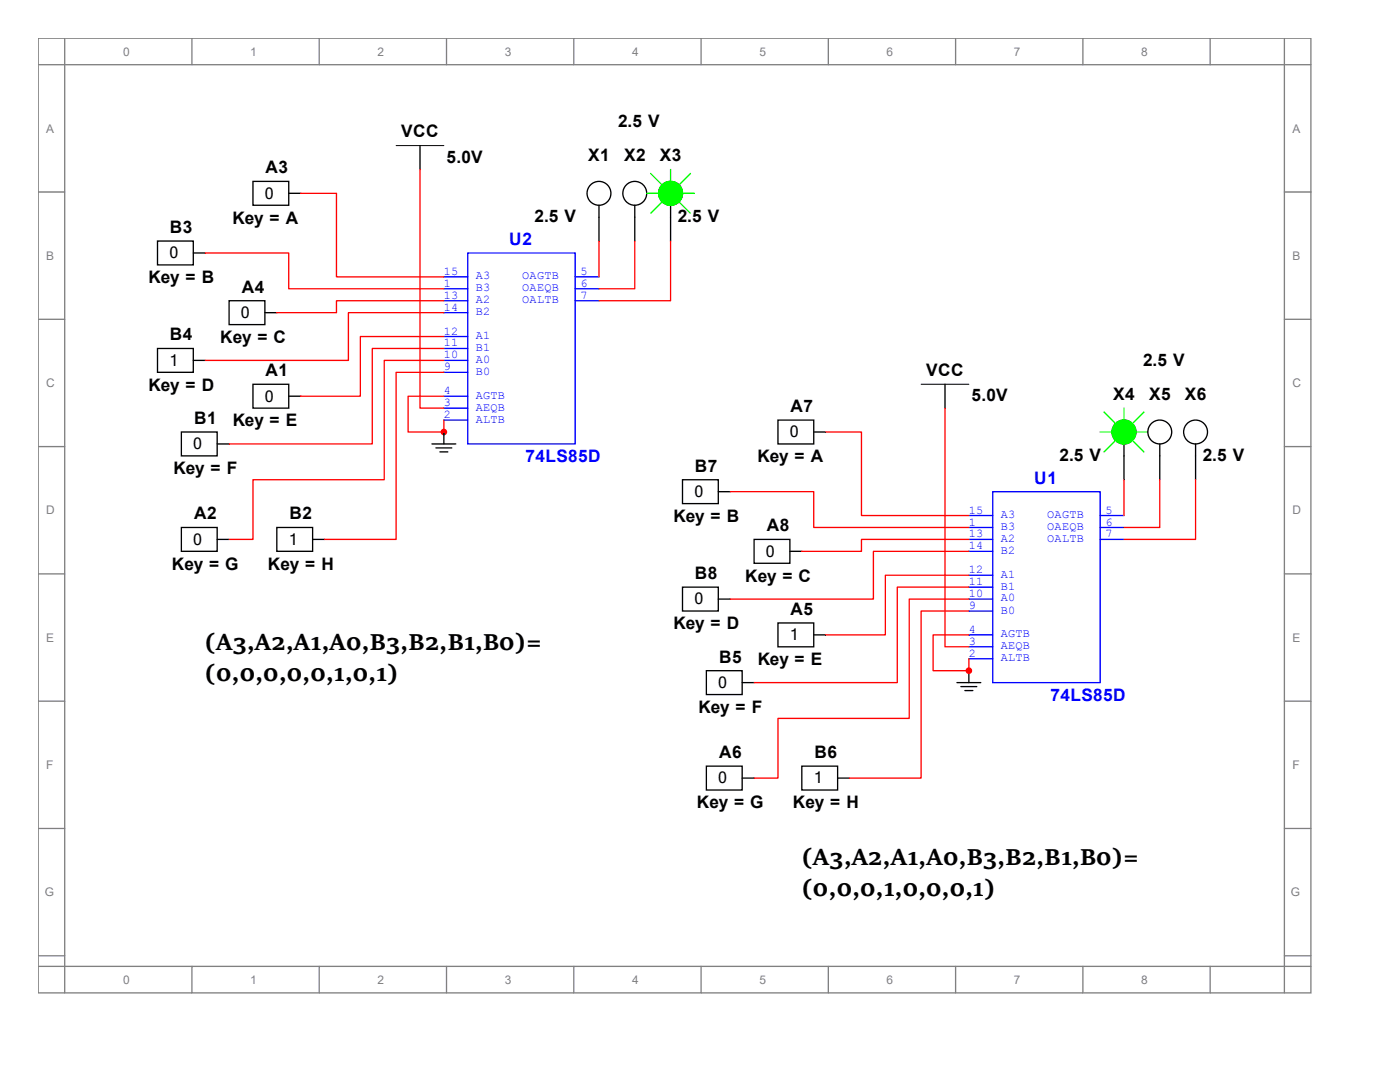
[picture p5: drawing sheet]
<svg xmlns="http://www.w3.org/2000/svg" width="279mm" height="216mm" viewBox="0 0 279 216" stroke-linecap="round" stroke-linejoin="round" font-family="sans-serif">
<g fill="none" stroke="#808080" stroke-width=".26">
<path d="M7.6 7.6h254v190.5h-254zM7.6 12.9h254M12.9 7.6v190.5M38.3 7.6v5.3M63.7 7.6v5.3M89.1 7.6v5.3M114.5 7.6v5.3M139.9 7.6v5.3M165.3 7.6v5.3M190.7 7.6v5.3M216.1 7.6v5.3M241.5 7.6v5.3"/>
<path d="M256.3 7.6v190.5M7.6 38.3h5.3M256.3 38.3h5.3M7.6 63.7h5.3M256.3 63.7h5.3M7.6 89.1h5.3M256.3 89.1h5.3M7.6 114.5h5.3M256.3 114.5h5.3M7.6 139.9h5.3M256.3 139.9h5.3M7.6 165.3h5.3"/>
<path d="M256.3 165.3h5.3M7.6 190.7h5.3M7.6 192.8h254M38.3 192.8v5.3M63.7 192.8v5.3M89.1 192.8v5.3M114.5 192.8v5.3M139.9 192.8v5.3M165.3 192.8v5.3M190.7 192.8v5.3M216.1 192.8v5.3M241.5 192.8v5.3"/>
<path d="M256.3 190.7h5.3"/>
</g>
<path d="M93.3 50.5h21.5v38.1h-21.5z" fill="none" stroke="#00f" stroke-width=".26"/>
<path d="M88.6 60h4.7" fill="none" stroke="#00f" stroke-width=".26"/>
<path d="M88.6 62.4h4.7" fill="none" stroke="#00f" stroke-width=".26"/>
<path d="M88.6 67.2h4.7" fill="none" stroke="#00f" stroke-width=".26"/>
<path d="M88.6 69.5h4.7" fill="none" stroke="#00f" stroke-width=".26"/>
<path d="M114.8 55.2h4.7" fill="none" stroke="#00f" stroke-width=".26"/>
<path d="M88.6 71.9h4.7" fill="none" stroke="#00f" stroke-width=".26"/>
<path d="M88.6 74.3h4.7" fill="none" stroke="#00f" stroke-width=".26"/>
<path d="M88.6 55.2h4.7" fill="none" stroke="#00f" stroke-width=".26"/>
<path d="M88.6 57.6h4.7" fill="none" stroke="#00f" stroke-width=".26"/>
<path d="M114.8 57.6h4.7" fill="none" stroke="#00f" stroke-width=".26"/>
<path d="M114.8 60h4.7" fill="none" stroke="#00f" stroke-width=".26"/>
<path d="M88.6 81.4h4.7" fill="none" stroke="#00f" stroke-width=".26"/>
<path d="M88.6 83.8h4.7" fill="none" stroke="#00f" stroke-width=".26"/>
<path d="M88.6 79.1h4.7M198.1 98.1h21.5v38.1h-21.5z" fill="none" stroke="#00f" stroke-width=".26"/>
<g fill="none" stroke="#000" stroke-width=".26">
<path d="M50.5 36.2h7.1v4.8h-7.1zM57.6 38.6h2.4M83.8 29.1v4.7M31.4 48.1h7.2v4.8h-7.2zM38.6 50.5h2.4M119.5 41v7.1M126.7 41v7.1M133.8 41v7.1M31.4 69.5h7.2v4.8h-7.2zM38.6 71.9h2.4M45.7 60h7.2v4.8h-7.2zM50.5 76.7h7.1v4.7h-7.1z"/>
<path d="M52.9 62.4h2.3M57.6 79.1h2.4M188.6 76.7v4.7M36.2 86.2h7.1v4.8h-7.1zM43.3 88.6h2.4M86.2 88.6h4.8M87 89.4h3.2M87.8 90.2h1.6M88.6 86.2v2.4M36.2 105.3h7.1v4.7h-7.1zM43.3 107.6h2.4M55.2 105.3h7.2v4.7h-7.2z"/>
<path d="M62.4 107.6h2.4M191 136.2h4.7M191.8 137h3.1M192.6 137.8h1.6M193.4 133.8v2.4"/>
<circle cx="119.5" cy="38.6" r="2.38"/>
<circle cx="126.7" cy="38.6" r="2.38"/>
<circle cx="133.8" cy="38.6" r="2.38"/>
</g>
<path d="M129.1 38.6h2.3M129.9 34.6l2.3 2.4M133.8 33.8v2.4M136.2 38.6h2.4M137.8 34.6l-2.4 2.4M132.2 40.2l-2.3 2.3M135.4 40.2l2.4 2.3" fill="none" stroke="#0f0" stroke-width=".26"/>
<circle cx="133.8" cy="38.6" r="2.38" fill="#0f0" stroke="#0f0" stroke-width=".26"/>
<circle cx="88.6" cy="86.2" r=".53" fill="#f00" stroke="#f00" stroke-width=".26"/>
<path d="M79.1 29.1h9.5M183.8 76.7h9.6" fill="none" stroke="#000" stroke-width=".2"/>
<path d="M193.4 107.6h4.7" fill="none" stroke="#00f" stroke-width=".26"/>
<path d="M193.4 110h4.7" fill="none" stroke="#00f" stroke-width=".26"/>
<path d="M193.4 114.8h4.7" fill="none" stroke="#00f" stroke-width=".26"/>
<path d="M193.4 117.2h4.7" fill="none" stroke="#00f" stroke-width=".26"/>
<path d="M219.6 102.9h4.7" fill="none" stroke="#00f" stroke-width=".26"/>
<path d="M193.4 119.5h4.7" fill="none" stroke="#00f" stroke-width=".26"/>
<path d="M193.4 121.9h4.7" fill="none" stroke="#00f" stroke-width=".26"/>
<path d="M193.4 102.9h4.7" fill="none" stroke="#00f" stroke-width=".26"/>
<path d="M193.4 105.3h4.7" fill="none" stroke="#00f" stroke-width=".26"/>
<path d="M219.6 105.3h4.7" fill="none" stroke="#00f" stroke-width=".26"/>
<path d="M219.6 107.6h4.7" fill="none" stroke="#00f" stroke-width=".26"/>
<path d="M193.4 129.1h4.7" fill="none" stroke="#00f" stroke-width=".26"/>
<path d="M193.4 131.4h4.7" fill="none" stroke="#00f" stroke-width=".26"/>
<path d="M193.4 126.7h4.7" fill="none" stroke="#00f" stroke-width=".26"/>
<g fill="none" stroke="#000" stroke-width=".26">
<path d="M136.2 95.7h7.2v4.8h-7.2zM143.4 98.1h2.3M155.3 83.8h7.1v4.8h-7.1zM162.4 86.2h2.4M224.3 88.6v7.1M231.5 88.6v7.1M238.6 88.6v7.1M136.2 117.2h7.2v4.7h-7.2zM143.4 119.5h2.3M150.5 107.6h7.1v4.8h-7.1zM157.6 110h2.4M141 133.8h7.1v4.8h-7.1z"/>
<path d="M148.1 136.2h2.4M155.3 124.3h7.1v4.8h-7.1zM162.4 126.7h2.4M141 152.9h7.1v4.7h-7.1zM148.1 155.3h2.4M160 152.9h7.2v4.7h-7.2zM167.2 155.3h2.3"/>
<circle cx="224.3" cy="86.2" r="2.38"/>
<circle cx="231.5" cy="86.2" r="2.38"/>
<circle cx="238.6" cy="86.2" r="2.38"/>
</g>
<path d="M219.6 86.2h2.3M220.3 82.2l2.4 2.4M222.7 87.8l-2.4 2.4M224.3 81.4v2.4M225.9 87.8l2.4 2.4M226.7 86.2h2.4M228.3 82.2l-2.4 2.4" fill="none" stroke="#0f0" stroke-width=".26"/>
<circle cx="224.3" cy="86.2" r="2.38" fill="#0f0" stroke="#0f0" stroke-width=".26"/>
<circle cx="193.4" cy="133.8" r=".53" fill="#f00" stroke="#f00" stroke-width=".26"/>
<g fill="none" stroke="#f00" stroke-width=".26">
<path d="M60 38.6h7.2v16.6h21.4M83.8 33.8v47.6h4.8M41 50.5h16.6v7.1h31M119.5 48.1v7.1M126.7 48.1v9.5h-7.2M133.8 48.1v11.9h-14.3M88.6 67.2h-16.7v11.9h-11.9M88.6 69.5h-14.3v19.1h-28.6M88.6 71.9h-11.9v23.8h-26.2v11.9h-4.8M88.6 74.3h-9.5v33.3h-14.3M88.6 79.1h-7.2v7.1h7.2M88.6 62.4h-19.1v9.5h-28.5"/>
<path d="M88.6 60h-21.4v2.4h-12M88.6 86.2h.1M88.6 83.8v2.4M145.7 98.1h16.7v7.2h31M164.8 86.2h7.1v16.7h21.5M188.6 81.4v47.7h4.8M224.3 95.7v7.2M231.5 95.7v9.6h-7.2M238.6 95.7v11.9h-14.3M193.4 114.8h-16.7v11.9h-11.9M193.4 117.2h-14.3v19h-28.6M193.4 119.5h-11.9v23.9h-26.2v11.9h-4.8"/>
<path d="M193.4 110h-19.1v9.5h-28.6M193.4 107.6h-21.5v2.4h-11.9M193.4 133.8h.1M193.4 121.9h-9.6v33.4h-14.3M193.4 126.7h-7.2v7.1h7.2M193.4 131.4v2.4"/>
</g>
<g font-size="5">
<text x="40.9" y="129.7">(A3,A2,A1,A0,B3,B2,B1,B0)=</text>
<text x="40.9" y="136">(0,0,0,0,0,1,0,1)</text>
<text x="160" y="172.6">(A3,A2,A1,A0,B3,B2,B1,B0)=</text>
<text x="160" y="178.8">(0,0,0,1,0,0,0,1)</text>
</g>
<g font-size="3.4">
<text x="80.1" y="27.4">VCC</text>
<text x="123.3" y="25.3">2.5 V</text>
<text x="53" y="34.5">A3</text>
<text x="89.1" y="32.4">5.0V</text>
<text x="117.4" y="32.2">X1</text>
<text x="124.5" y="32.2">X2</text>
<text x="131.7" y="32.2">X3</text>
<text x="33.9" y="46.5">B3</text>
<text x="46.4" y="44.6">Key = A</text>
<text x="106.7" y="44.4">2.5 V</text>
<text x="135.3" y="44.4">2.5 V</text>
<text x="29.6" y="56.5">Key = B</text>
<text x="48.3" y="58.4">A4</text>
<text x="33.9" y="67.9">B4</text>
<text x="43.9" y="68.4">Key = C</text>
<text x="29.6" y="77.9">Key = D</text>
<text x="53" y="75.1">A1</text>
<text x="184.8" y="75.1">VCC</text>
<text x="228.1" y="72.9">2.5 V</text>
<text x="157.7" y="82.2">A7</text>
<text x="193.9" y="80.1">5.0V</text>
<text x="222.2" y="79.8">X4</text>
<text x="229.3" y="79.8">X5</text>
<text x="236.4" y="79.8">X6</text>
<text x="38.7" y="84.6">B1</text>
<text x="46.4" y="85.1">Key = E</text>
<text x="34.6" y="94.6">Key = F</text>
<text x="138.7" y="94.1">B7</text>
<text x="151.2" y="92.2">Key = A</text>
<text x="211.5" y="92">2.5 V</text>
<text x="240" y="92">2.5 V</text>
<text x="38.7" y="103.6">A2</text>
<text x="57.8" y="103.6">B2</text>
<text x="134.4" y="104.1">Key = B</text>
<text x="153" y="106">A8</text>
<text x="34.3" y="113.7">Key = G</text>
<text x="53.5" y="113.7">Key = H</text>
<text x="138.7" y="115.5">B8</text>
<text x="148.7" y="116">Key = C</text>
<text x="134.4" y="125.6">Key = D</text>
<text x="157.7" y="122.7">A5</text>
<text x="143.5" y="132.2">B5</text>
<text x="151.2" y="132.7">Key = E</text>
<text x="139.4" y="142.2">Key = F</text>
<text x="143.5" y="151.3">A6</text>
<text x="162.6" y="151.3">B6</text>
<text x="139.1" y="161.3">Key = G</text>
<text x="158.2" y="161.3">Key = H</text>
</g>
<g font-size="3.4" fill="#00f">
<text x="101.6" y="48.9">U2</text>
<text x="104.9" y="92.2">74LS85D</text>
<text x="206.4" y="96.5">U1</text>
<text x="209.7" y="139.9">74LS85D</text>
</g>
<g font-size="3.2">
<text x="52.9" y="39.6">0</text>
<text x="33.8" y="51.6">0</text>
<text x="48.1" y="63.5">0</text>
<text x="33.8" y="73">1</text>
<text x="52.9" y="80.1">0</text>
<text x="38.6" y="89.7">0</text>
<text x="157.6" y="87.2">0</text>
<text x="138.6" y="99.2">0</text>
<text x="38.6" y="108.7">0</text>
<text x="57.6" y="108.7">1</text>
<text x="152.9" y="111.1">0</text>
<text x="138.6" y="120.6">0</text>
<text x="157.6" y="127.8">1</text>
<text x="143.3" y="137.3">0</text>
<text x="143.3" y="156.3">0</text>
<text x="162.4" y="156.3">1</text>
</g>
<g font-size="2.4" fill="#808080">
<text x="24.6" y="11.1">0</text>
<text x="50" y="11.1">1</text>
<text x="75.4" y="11.1">2</text>
<text x="100.8" y="11.1">3</text>
<text x="126.2" y="11.1">4</text>
<text x="151.6" y="11.1">5</text>
<text x="177" y="11.1">6</text>
<text x="202.4" y="11.1">7</text>
<text x="227.8" y="11.1">8</text>
<text x="9.2" y="26.5">A</text>
<text x="257.9" y="26.5">A</text>
<text x="9.2" y="51.9">B</text>
<text x="257.9" y="51.9">B</text>
<text x="9.2" y="77.3">C</text>
<text x="257.9" y="77.3">C</text>
<text x="9.2" y="102.7">D</text>
<text x="257.9" y="102.7">D</text>
<text x="9.2" y="128.1">E</text>
<text x="257.9" y="128.1">E</text>
<text x="9.2" y="153.5">F</text>
<text x="257.9" y="153.5">F</text>
<text x="8.9" y="178.9">G</text>
<text x="257.6" y="178.9">G</text>
<text x="24.6" y="196.3">0</text>
<text x="50" y="196.3">1</text>
<text x="75.4" y="196.3">2</text>
<text x="100.8" y="196.3">3</text>
<text x="126.2" y="196.3">4</text>
<text x="151.6" y="196.3">5</text>
<text x="177" y="196.3">6</text>
<text x="202.4" y="196.3">7</text>
<text x="227.8" y="196.3">8</text>
</g>
<g font-size="2.4" fill="#00f">
<text x="88.6" y="59.6">13</text>
<text x="88.6" y="54.9">15</text>
<text x="88.6" y="57.2">1</text>
<text x="95" y="55.8">A3</text>
<text x="95" y="58.1">B3</text>
<text x="104.2" y="55.8">OAGTB</text>
<text x="104.2" y="58.1">OAEQB</text>
<text x="115.8" y="54.9">5</text>
<text x="115.8" y="57.2">6</text>
<text x="115.8" y="59.6">7</text>
<text x="88.6" y="62">14</text>
<text x="95" y="60.5">A2</text>
<text x="95" y="62.9">B2</text>
<text x="104.2" y="60.5">OALTB</text>
<text x="88.6" y="66.8">12</text>
<text x="88.6" y="69.1">11</text>
<text x="88.6" y="71.5">10</text>
<text x="95" y="67.6">A1</text>
<text x="95" y="70">B1</text>
<text x="88.6" y="73.9">9</text>
<text x="95" y="72.4">A0</text>
<text x="95" y="74.8">B0</text>
<text x="88.6" y="81">3</text>
<text x="88.6" y="83.4">2</text>
<text x="88.6" y="78.7">4</text>
<text x="95" y="81.9">AEQB</text>
<text x="95" y="79.5">AGTB</text>
<text x="95" y="84.3">ALTB</text>
<text x="193.4" y="107.2">13</text>
<text x="193.4" y="102.5">15</text>
<text x="193.4" y="104.9">1</text>
<text x="199.7" y="103.4">A3</text>
<text x="199.7" y="105.7">B3</text>
<text x="209" y="103.4">OAGTB</text>
<text x="209" y="105.7">OAEQB</text>
<text x="220.6" y="102.5">5</text>
<text x="220.6" y="104.9">6</text>
<text x="220.6" y="107.2">7</text>
<text x="193.4" y="109.6">14</text>
<text x="199.7" y="108.1">A2</text>
<text x="199.7" y="110.5">B2</text>
<text x="209" y="108.1">OALTB</text>
<text x="193.4" y="114.4">12</text>
<text x="193.4" y="116.8">11</text>
<text x="193.4" y="119.1">10</text>
<text x="199.7" y="115.3">A1</text>
<text x="199.7" y="117.6">B1</text>
<text x="193.4" y="121.5">9</text>
<text x="199.7" y="120">A0</text>
<text x="199.7" y="122.4">B0</text>
<text x="193.4" y="128.7">3</text>
<text x="193.4" y="131.1">2</text>
<text x="193.4" y="126.3">4</text>
<text x="199.7" y="129.5">AEQB</text>
<text x="199.7" y="132">ALTB</text>
<text x="199.7" y="127.2">AGTB</text>
</g>
</svg>
